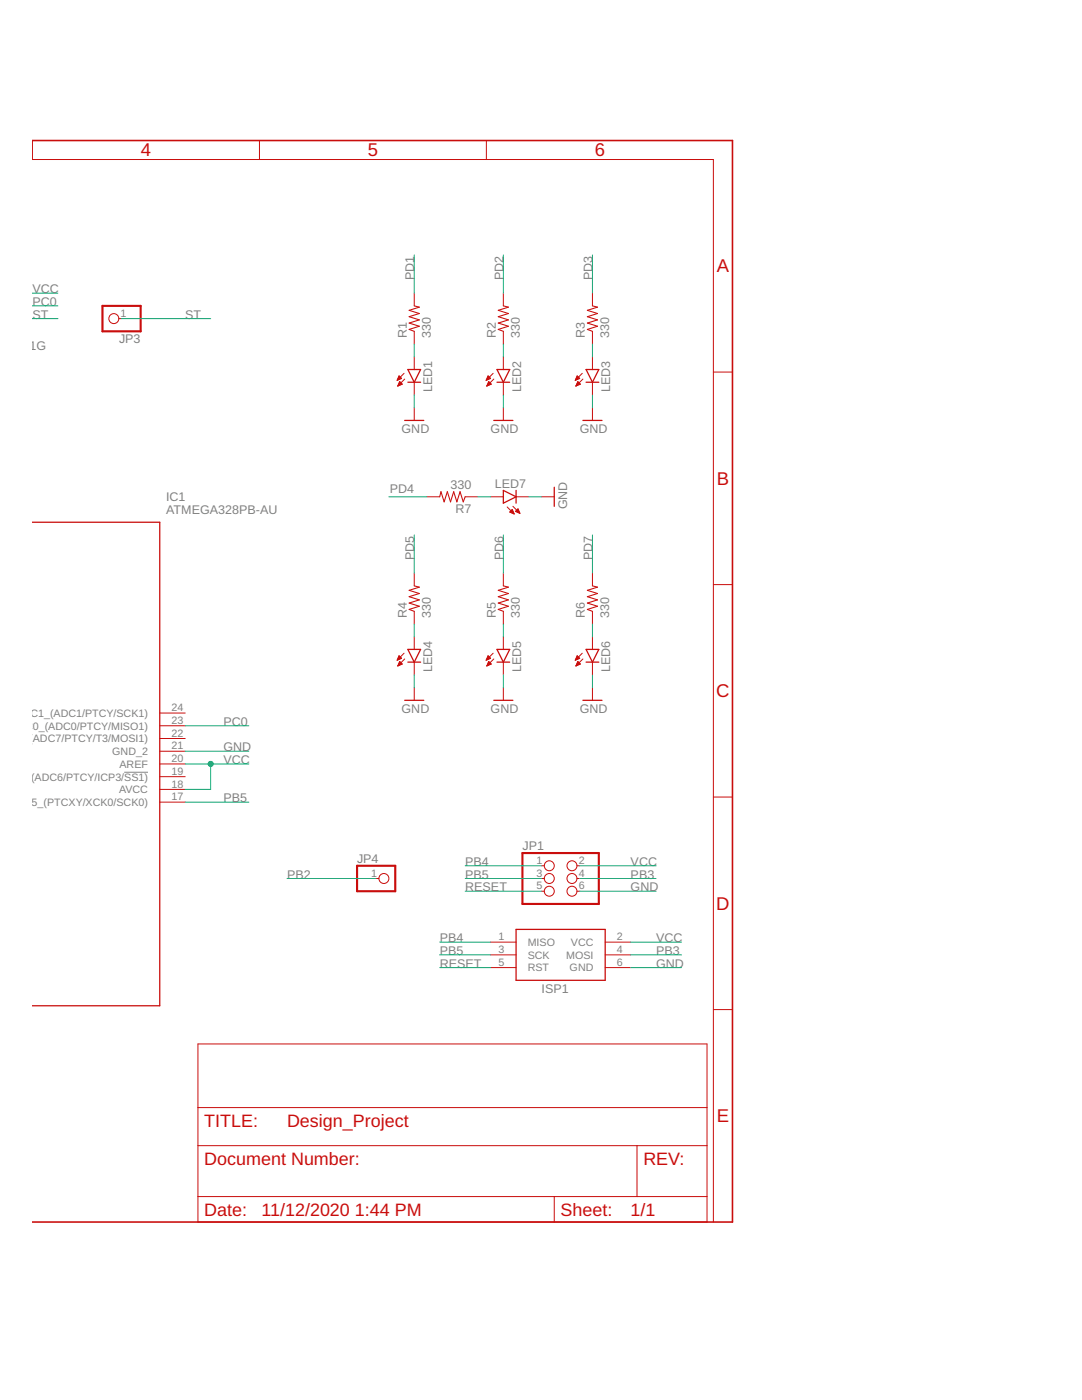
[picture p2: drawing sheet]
<svg xmlns="http://www.w3.org/2000/svg" width="216mm" height="279mm" viewBox="0 0 216 279" stroke-linecap="round" stroke-linejoin="round" font-family="sans-serif">
<path d="M24.8 154.1h4.7" fill="none" stroke="#808080" stroke-width=".2"/>
<g fill="none" stroke="#c90d0c" stroke-width=".25">
<path d="M81.4 73.7h2.5l-1.2 2.6zM81.4 76.3h2.5M99.2 76.3h2.5M99.2 73.7h2.5l-1.3 2.6zM116.9 76.3h2.6M116.9 73.7h2.6l-1.3 2.6zM80.8 83.9h3.8M98.5 83.9h3.8M100.4 97.9l2.6 1.2-2.6 1.3zM103 97.9v2.5M110.6 97.2v3.8M116.3 83.9h3.8"/>
<path d="M6.3 104.2h25.6v96.5h-25.6M80.8 139.8h3.8M81.4 129.6h2.5l-1.2 2.5zM81.4 132.1h2.5M98.5 139.8h3.8M99.2 132.1h2.5M99.2 129.6h2.5l-1.3 2.5zM116.3 139.8h3.8M116.9 132.1h2.6M116.9 129.6h2.6l-1.3 2.5zM103 185.5h17.8v10.1h-17.8z"/>
</g>
<g fill="none" stroke="#c90d0c" stroke-width=".2">
<path d="M6.3 31.8h136v212.1M6.5 28v3.8M51.8 28v3.8M97 28v3.8M82.7 58.5v2.5M100.4 58.5v2.5M118.2 58.5v2.5M23.7 63.6h.6M79.3 75.8h.1M79.3 75.7h.4M79.4 75.6h.6M79.4 77h.1"/>
<path d="M79.4 76.9h.3M79.4 75.5h.7M79.5 75.3h.4M79.5 76.8h.5M79.5 75.2h.3M79.5 76.7h.7M79.6 75.1h.1M79.6 76.5h.5M79.6 75l.5 .5-.9 .4zM79.6 76.4h.4M79.7 76.3h.2M79.7 76.2h.1"/>
<path d="M79.8 76.2l-.4 .8M79.8 76.2l.5 .5M80.3 76.7l-.9 .3M80.6 74.5l-1.4 1.4M80.8 75.6l-1.4 1.4M82.7 66.1v2.6M82.7 71.2v2.5M82.7 76.3v2.5M97 75.8h.2M97.1 75.7h.4M97.2 75.6h.6M97.2 77h.1"/>
<path d="M97.2 75.5h.6M97.2 76.9h.3M97.3 75.3h.4M97.3 76.8h.4M97.3 75.2h.3M97.3 76.7h.7M97.4 75.1h.1M97.4 76.5h.5M97.4 75l.5 .5-.9 .4zM97.4 76.4h.4M97.5 76.3h.2M97.5 76.2h.1"/>
<path d="M97.5 76.2l-.4 .8M97.5 76.2l.5 .5M98 76.7l-.9 .3M98.4 74.5l-1.4 1.4M98.5 75.6l-1.4 1.4M100.4 66.1v2.6M100.4 71.2v2.5M100.4 76.3v2.5M114.8 75.8h.2M114.9 75.7h.4M114.9 75.6h.6M114.9 77h.1"/>
<path d="M115 75.5h.6M115 76.9h.3M115 75.3h.5M115 76.8h.5M115.1 75.2h.3M115.1 76.7h.7M115.1 76.5h.6M115.1 75.1h.2M115.2 75l.5 .5-.9 .4zM115.2 76.4h.4M115.2 76.3h.2M115.3 76.2h.1"/>
<path d="M115.3 76.2l-.4 .8M115.3 76.2l.5 .5M115.8 76.7l-.9 .3M116.2 74.5l-1.4 1.4M116.3 75.6l-1.4 1.4M118.2 66.1v2.6M118.2 71.2v2.5M118.2 76.3v2.5M142.3 74.3h3.9M82.7 81.4v2.5M85.2 99.1h2.5M92.8 99.1h2.6"/>
<path d="M97.9 99.1h2.5M100.4 81.4v2.5M103 99.1h2.5M108.1 99.1h2.5M118.2 81.4v2.5M82.7 114.4v2.5M100.4 114.4v2.5M101.2 101.2l1.4 1.4M101.7 102.2l.5-.5 .4 .9zM101.8 102.1h.6M101.8 102.2h.7M101.9 102h.5"/>
<path d="M102 101.9h.3M102.1 102.4h.4M102.2 101.7h.1M102.3 101l1.4 1.4M102.4 102.5h.2M102.8 102.1l.6-.5 .3 .8zM102.9 102h.6M103 102.1h.6M103 101.9h.5M103.2 101.7h.2M103.3 102.2h.4M103.3 101.6h.1"/>
<path d="M103.5 102.4h.2M118.2 114.4v2.5M142.3 116.7h3.9M79.3 131.7h.2M79.3 131.6h.5M79.4 132.9h.1M79.4 131.4h.7M79.4 131.3h.6M79.4 132.8h.4M79.5 131.2h.4M79.5 132.6h.5M79.5 131.1h.3"/>
<path d="M79.5 132.5h.7M79.6 130.9h.1M79.6 132.4h.5M79.6 130.9l.5 .5-.9 .4zM79.7 132.3h.3M79.7 132.1h.2M79.7 132h.1M79.8 132l.5 .5-.9 .4zM80.6 130.4l-1.4 1.4M80.8 131.5l-1.4 1.4M82.7 122v2.5M82.7 127.1v2.5"/>
<path d="M82.7 132.1v2.6M82.7 137.2v2.6M97.1 131.7h.2M97.1 131.6h.4M97.2 131.4h.6M97.2 132.9h.1M97.2 131.3h.6M97.2 132.8h.3M97.3 131.2h.4M97.3 132.6h.5M97.3 131.1h.3M97.3 132.5h.7"/>
<path d="M97.4 130.9h.1M97.4 132.4h.5M97.4 130.9l.5 .5-.9 .4zM97.4 132.3h.4M97.5 132.1h.1M97.5 132l.5 .5-.9 .4zM98.4 130.4l-1.4 1.4M98.5 131.5l-1.4 1.4M100.4 122v2.5M100.4 127.1v2.5M100.4 132.1v2.6M100.4 137.2v2.6"/>
<path d="M114.8 131.7h.2M114.9 131.6h.4M114.9 131.4h.7M114.9 132.9h.1M115 131.3h.6M115 132.8h.3M115 131.2h.5M115 132.6h.6M115.1 132.5h.7M115.1 131.1h.3M115.1 130.9h.1M115.1 132.4h.6"/>
<path d="M115.2 130.9l.5 .5-.9 .4zM115.2 132.3h.3M115.3 132.1h.1M115.3 132l.5 .5-.9 .4zM116.2 130.4l-1.4 1.4M116.3 131.5l-1.4 1.4M118.2 122v2.5M118.2 127.1v2.5M118.2 132.1v2.6M118.2 137.2v2.6M31.9 142.3h5.1M31.9 144.8h5.1"/>
<path d="M31.9 147.4h5.1M31.9 149.9h5.1M31.9 152.5h5.1M31.9 155h5.1M31.9 157.5h5.1M142.3 159.1h3.9M31.9 160.1h5.1M75.1 175.3h.5M108.1 172.8h.5M108.1 175.3h.5M108.1 177.9h.5M115.1 172.8h.6"/>
<path d="M115.1 175.3h.6M115.1 177.9h.6M97.9 188h5.1M97.9 190.6h5.1M97.9 193.1h5.1M120.8 188h5M120.8 190.6h5M120.8 193.1h5M39.5 208.3h101.6v35.6h-101.6zM142.3 201.5h3.9M39.5 228.6h101.6M39.5 238.8h101.6"/>
<path d="M39.5 221h101.6M110.6 238.8v5.1M127.1 228.6v10.2"/>
<circle cx="22.7" cy="63.6" r=".99"/>
<circle cx="76.6" cy="175.3" r=".99"/>
<circle cx="109.6" cy="172.8" r=".99"/>
<circle cx="109.6" cy="177.9" r=".99"/>
<circle cx="109.6" cy="175.3" r=".99"/>
<circle cx="114.1" cy="172.8" r=".99"/>
<circle cx="114.1" cy="177.9" r=".99"/>
<circle cx="114.1" cy="175.3" r=".99"/>
</g>
<path d="M82.7 61l1 .3-2.1 .6 2.1 .7-2.1 .6 2.1 .6-2.1 .7 2.1 .6-2.1 .6 1.1 .4M100.4 61l1.1 .3-2.1 .6 2.1 .7-2.1 .6 2.1 .6-2.1 .7 2.1 .6-2.1 .6 1 .4M118.2 61l1 .3-2 .6 2 .7-2 .6 2 .6-2 .7 2 .6-2 .6 1 .4M87.7 99.1l.3-1 .6 2.1 .7-2.1 .6 2.1 .6-2.1 .7 2.1 .6-2.1 .6 2.1 .4-1.1M82.7 116.9l1 .3-2.1 .6 2.1 .6-2.1 .7 2.1 .6-2.1 .7 2.1 .6-2.1 .6 1.1 .4M100.4 116.9l1.1 .3-2.1 .6 2.1 .6-2.1 .7 2.1 .6-2.1 .7 2.1 .6-2.1 .6 1 .4M118.2 116.9l1 .3-2 .6 2 .6-2 .7 2 .6-2 .7 2 .6-2 .6 1 .4" fill="none" stroke="#c90d0c" stroke-width=".21"/>
<path d="M6.3 28h139.9v215.9h-139.9" fill="none" stroke="#c90d0c" stroke-width=".32"/>
<path d="M20.4 61h7.7v5.1h-7.7zM71.2 172.8h7.7v5.1h-7.7zM104.2 170.2h15.3v10.2h-15.3z" fill="none" stroke="#c90d0c" stroke-width=".42"/>
<g fill="none" stroke="#0dab76" stroke-width=".2">
<path d="M6.3 58.5h5.3M82.7 50.9v7.6M100.4 50.9v7.6M118.2 50.9v7.6M6.3 61h5.3M6.3 63.6h5.3M24.3 63.6h17.7M82.7 68.7v2.5M82.7 78.8v2.6M100.4 68.7v2.5M100.4 78.8v2.6M118.2 68.7v2.5"/>
<path d="M118.2 78.8v2.6M77.6 99.1h7.6M95.4 99.1h2.5M105.5 99.1h2.6M82.7 106.8v7.6M100.4 106.8v7.6M118.2 106.8v7.6M82.7 124.5v2.6M82.7 134.7v2.5M100.4 124.5v2.6M100.4 134.7v2.5M118.2 124.5v2.6"/>
<path d="M118.2 134.7v2.5M37 149.9h12.7M37 152.5h12.7M37 144.8h12.7M42 152.5v5h-5M37 160.1h12.7M57.3 175.3h17.8M92.8 177.9h15.3M92.8 172.8h15.3M92.8 175.3h15.3M115.7 177.9h15.2M115.7 172.8h15.2"/>
<path d="M115.7 175.3h15.2M87.7 193.1h10.2M87.7 188h10.2M87.7 190.6h10.2M125.8 193.1h10.2M125.8 188h10.2M125.8 190.6h10.2"/>
</g>
<circle cx="42" cy="152.5" r=".51" fill="#0dab76" stroke="#0dab76" stroke-width=".2"/>
<g font-size="3.7" fill="#c90d0c">
<text x="28.1" y="31.2">4</text>
<text x="73.4" y="31.2">5</text>
<text x="118.7" y="31.2">6</text>
<text x="143" y="54.3">A</text>
<text x="143" y="96.7">B</text>
<text x="142.9" y="139.2">C</text>
<text x="142.9" y="181.6">D</text>
<text x="143" y="224">E</text>
</g>
<g font-size="3.6" fill="#c90d0c">
<text x="40.8" y="224.8">TITLE:</text>
<text x="57.3" y="224.8">Design_Project</text>
<text x="40.8" y="232.5">Document Number:</text>
<text x="128.4" y="232.5">REV:</text>
<text x="40.8" y="242.6">Date:</text>
<text x="52.2" y="242.6">11/12/2020</text>
<text x="70.8" y="242.6">1:44 PM</text>
<text x="111.9" y="242.6">Sheet:</text>
<text x="125.8" y="242.6">1/1</text>
</g>
<g font-size="2.5" fill="#808080">
<text x="6.5" y="58.5">VCC</text>
<text x="82.7" y="56" transform="rotate(-90 82.7 56)">PD1</text>
<text x="100.4" y="56" transform="rotate(-90 100.4 56)">PD2</text>
<text x="118.2" y="56" transform="rotate(-90 118.2 56)">PD3</text>
<text x="6.5" y="61">PC0</text>
<text x="6.5" y="63.6">ST</text>
<text x="37" y="63.6">ST</text>
<text x="-.5" y="69.9">C28H1G</text>
<text x="23.7" y="68.5">JP3</text>
<text x="81.2" y="67.4" transform="rotate(-90 81.2 67.4)">R1</text>
<text x="86" y="67.4" transform="rotate(-90 86 67.4)">330</text>
<text x="98.9" y="67.4" transform="rotate(-90 98.9 67.4)">R2</text>
<text x="103.7" y="67.4" transform="rotate(-90 103.7 67.4)">330</text>
<text x="116.7" y="67.4" transform="rotate(-90 116.7 67.4)">R3</text>
<text x="121.5" y="67.4" transform="rotate(-90 121.5 67.4)">330</text>
<text x="86.2" y="78.3" transform="rotate(-90 86.2 78.3)">LED1</text>
<text x="104" y="78.3" transform="rotate(-90 104 78.3)">LED2</text>
<text x="121.8" y="78.3" transform="rotate(-90 121.8 78.3)">LED3</text>
<text x="80.1" y="86.4">GND</text>
<text x="97.9" y="86.4">GND</text>
<text x="115.7" y="86.4">GND</text>
<text x="33.1" y="100">IC1</text>
<text x="77.8" y="98.4">PD4</text>
<text x="89.9" y="97.6">330</text>
<text x="98.7" y="97.4">LED7</text>
<text x="113.1" y="101.7" transform="rotate(-90 113.1 101.7)">GND</text>
<text x="33.1" y="102.6">ATMEGA328PB-AU</text>
<text x="90.9" y="102.4">R7</text>
<text x="82.7" y="111.8" transform="rotate(-90 82.7 111.8)">PD5</text>
<text x="100.4" y="111.8" transform="rotate(-90 100.4 111.8)">PD6</text>
<text x="118.2" y="111.8" transform="rotate(-90 118.2 111.8)">PD7</text>
<text x="81.2" y="123.3" transform="rotate(-90 81.2 123.3)">R4</text>
<text x="86" y="123.3" transform="rotate(-90 86 123.3)">330</text>
<text x="98.9" y="123.3" transform="rotate(-90 98.9 123.3)">R5</text>
<text x="103.7" y="123.3" transform="rotate(-90 103.7 123.3)">330</text>
<text x="116.7" y="123.3" transform="rotate(-90 116.7 123.3)">R6</text>
<text x="121.5" y="123.3" transform="rotate(-90 121.5 123.3)">330</text>
<text x="86.2" y="134.2" transform="rotate(-90 86.2 134.2)">LED4</text>
<text x="104" y="134.2" transform="rotate(-90 104 134.2)">LED5</text>
<text x="121.8" y="134.2" transform="rotate(-90 121.8 134.2)">LED6</text>
<text x="80.1" y="142.3">GND</text>
<text x="97.9" y="142.3">GND</text>
<text x="115.7" y="142.3">GND</text>
<text x="44.6" y="149.9">GND</text>
<text x="44.6" y="144.9">PC0</text>
<text x="44.6" y="152.5">VCC</text>
<text x="44.6" y="160.1">PB5</text>
<text x="71.2" y="172.1">JP4</text>
<text x="92.8" y="172.8">PB4</text>
<text x="104.3" y="169.6">JP1</text>
<text x="125.8" y="172.8">VCC</text>
<text x="57.3" y="175.3">PB2</text>
<text x="92.8" y="175.3">PB5</text>
<text x="92.8" y="177.9">RESET</text>
<text x="125.8" y="177.9">GND</text>
<text x="125.8" y="175.3">PB3</text>
<text x="87.7" y="188">PB4</text>
<text x="87.7" y="190.6">PB5</text>
<text x="130.9" y="188">VCC</text>
<text x="130.9" y="190.6">PB3</text>
<text x="87.7" y="193.1">RESET</text>
<text x="130.9" y="193.1">GND</text>
<text x="108.1" y="198.2">ISP1</text>
</g>
<g font-size="2.1" fill="#808080">
<text x="24.1" y="63.2">1</text>
<text x="4.6" y="143.1">PC1_(ADC1/PTCY/SCK1)</text>
<text x="34.2" y="142">24</text>
<text x=".6" y="148.2">PE3_(ADC7/PTCY/T3/MOSI1)</text>
<text x="3.6" y="145.6">PC0_(ADC0/PTCY/MISO1)</text>
<text x="34.2" y="144.5">23</text>
<text x="34.2" y="147">22</text>
<text x="34.2" y="149.6">21</text>
<text x="1" y="155.8">PE2_(ADC6/PTCY/ICP3/SS1)</text>
<text x="22.4" y="150.7">GND_2</text>
<text x="23.8" y="153.2">AREF</text>
<text x="34.2" y="152.1">20</text>
<text x="34.2" y="154.7">19</text>
<text x="3.5" y="160.8">PB5_(PTCXY/XCK0/SCK0)</text>
<text x="23.8" y="158.3">AVCC</text>
<text x="34.2" y="157.2">18</text>
<text x="34.2" y="159.7">17</text>
<text x="107.1" y="172.4">1</text>
<text x="115.5" y="172.4">2</text>
<text x="74.1" y="175">1</text>
<text x="107.1" y="175">3</text>
<text x="107.1" y="177.5">5</text>
<text x="115.5" y="175">4</text>
<text x="115.5" y="177.5">6</text>
<text x="99.5" y="187.7">1</text>
<text x="99.5" y="190.2">3</text>
<text x="105.3" y="188.8">MISO</text>
<text x="105.3" y="191.3">SCK</text>
<text x="113" y="191.3">MOSI</text>
<text x="113.9" y="188.8">VCC</text>
<text x="123.1" y="190.2">4</text>
<text x="123.1" y="187.7">2</text>
<text x="99.5" y="192.7">5</text>
<text x="105.3" y="193.9">RST</text>
<text x="113.7" y="193.9">GND</text>
<text x="123.1" y="192.7">6</text>
</g>
</svg>
